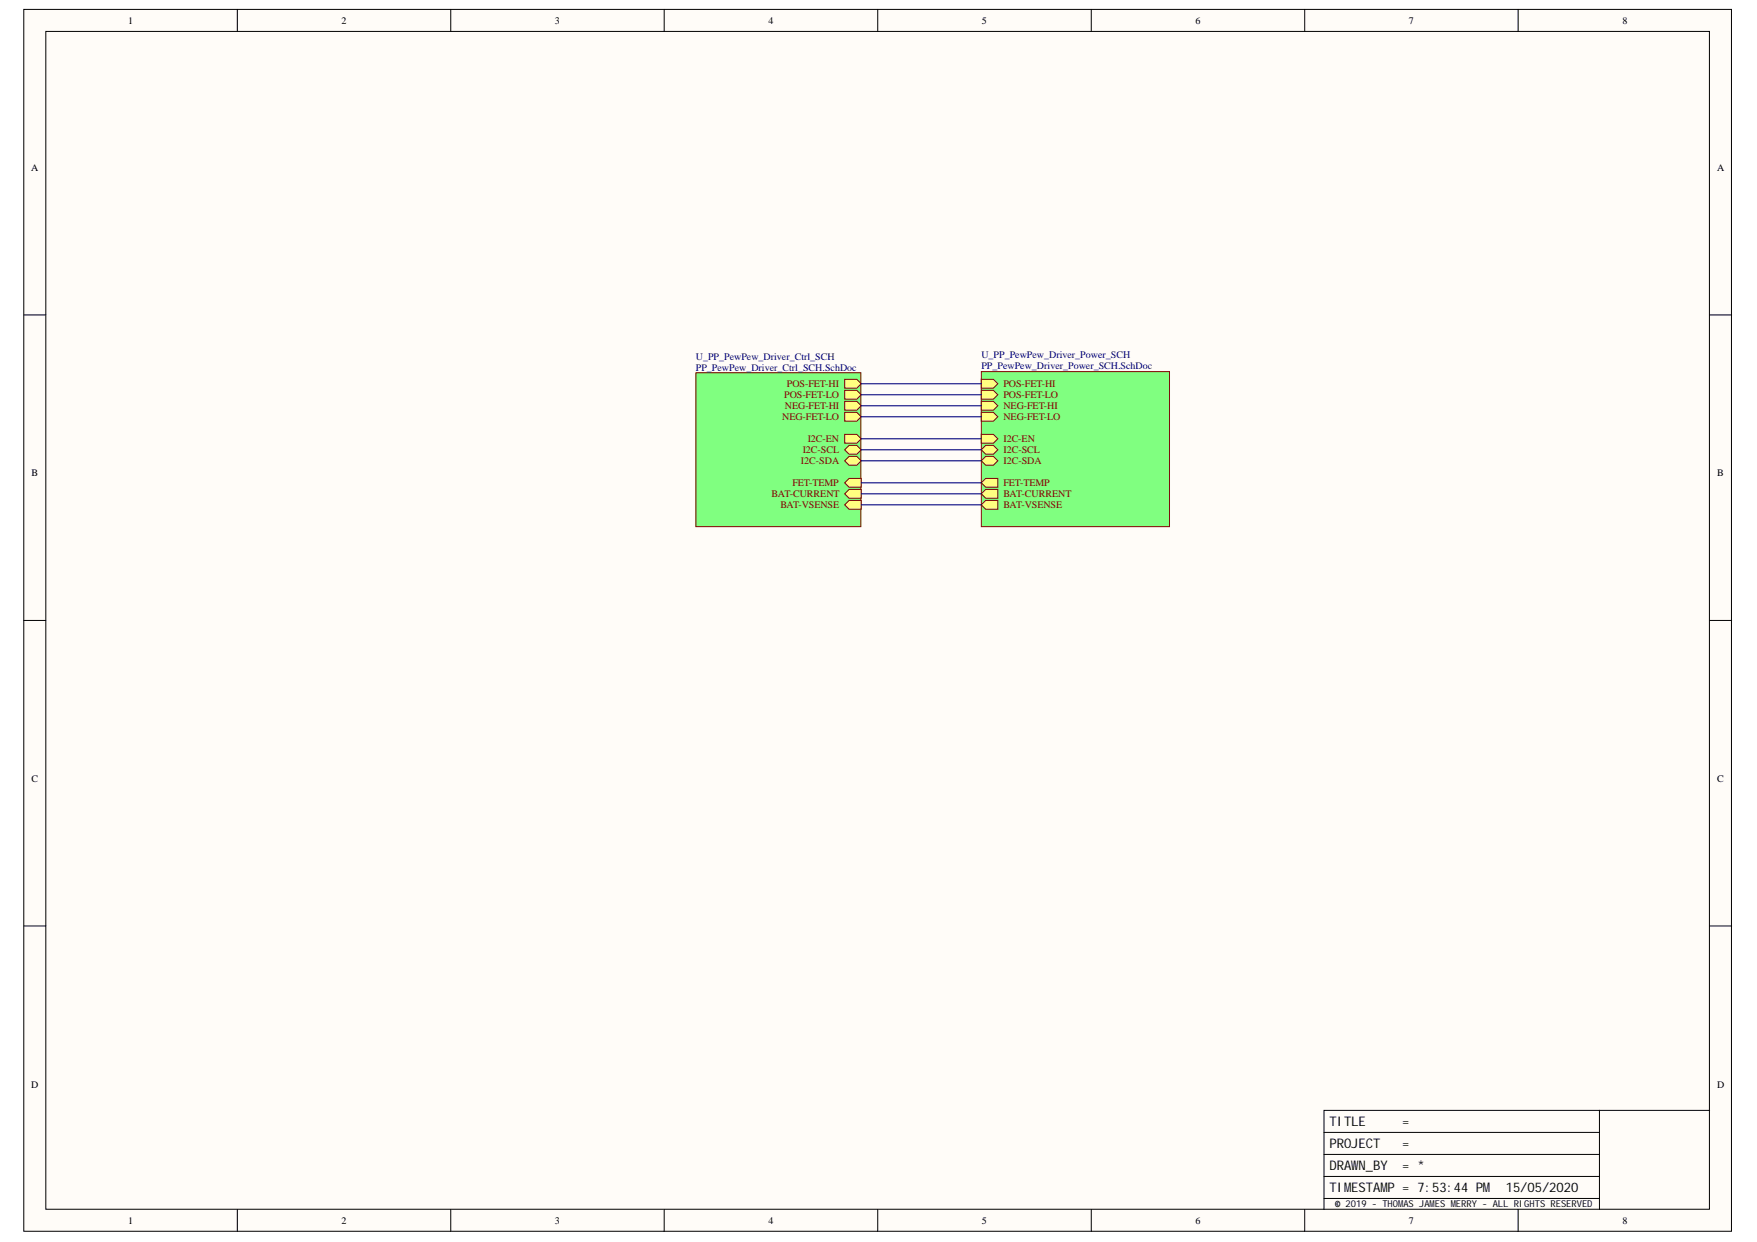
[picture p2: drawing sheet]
<svg xmlns="http://www.w3.org/2000/svg" width="297mm" height="210mm" viewBox="0 0 297 210" stroke-linecap="round" stroke-linejoin="round" font-family="sans-serif">
<g fill="#fffcf8" stroke="#000" stroke-width=".17">
<path d="M4 1.6h288.7v206.5h-288.7z"/>
<path d="M7.7 5.3h281.3v199.1h-281.3z"/>
</g>
<g fill="none" stroke="#000" stroke-width=".17">
<path d="M40.1 1.6v3.7M76.2 1.6v3.7M112.3 1.6v3.7M148.4 1.6v3.7M184.5 1.6v3.7M220.6 1.6v3.7M256.7 1.6v3.7M4 53.2h3.7M289 53.2h3.8M4 104.9h3.7M289 104.9h3.8M4 156.5h3.7"/>
<path d="M289 156.5h3.8M223.8 191.4h46.6M223.8 195.1h46.6M223.8 198.8h46.6M270.4 187.7h-46.6v16.7M289 187.7h-18.6v16.7M40.1 204.4v3.7M76.2 204.4v3.7M112.3 204.4v3.7M148.4 204.4v3.7M184.5 204.4v3.7M220.6 204.4v3.7"/>
<path d="M223.8 202.5h46.6M256.7 204.4v3.7"/>
</g>
<path d="M165.9 62.8h31.8v26.2h-31.8z" fill="#80ff80" stroke="#800000" stroke-width=".17"/>
<path d="M165.9 64.1h2l.8 .8-.8 .7h-2z" fill-rule="evenodd" fill="#ffff80"/>
<path d="M165.9 64.1h2l.8 .8-.8 .7h-2z" fill="none" stroke="#800000" stroke-width=".17"/>
<path d="M165.9 66h2l.8 .7-.8 .8h-2z" fill-rule="evenodd" fill="#ffff80"/>
<path d="M165.9 66h2l.8 .7-.8 .8h-2z" fill="none" stroke="#800000" stroke-width=".17"/>
<path d="M165.9 67.8h2l.8 .8-.8 .7h-2z" fill-rule="evenodd" fill="#ffff80"/>
<path d="M165.9 67.8h2l.8 .8-.8 .7h-2z" fill="none" stroke="#800000" stroke-width=".17"/>
<path d="M165.9 69.7h2l.8 .7-.8 .8h-2z" fill-rule="evenodd" fill="#ffff80"/>
<path d="M165.9 69.7h2l.8 .7-.8 .8h-2z" fill="none" stroke="#800000" stroke-width=".17"/>
<path d="M165.9 81.6l.7-.7h2.1v1.4h-2.1z" fill-rule="evenodd" fill="#ffff80"/>
<path d="M165.9 81.6l.7-.7h2.1v1.4h-2.1z" fill="none" stroke="#800000" stroke-width=".17"/>
<path d="M165.9 85.3l.7-.7h2.1v1.5h-2.1z" fill-rule="evenodd" fill="#ffff80"/>
<path d="M165.9 85.3l.7-.7h2.1v1.5h-2.1z" fill="none" stroke="#800000" stroke-width=".17"/>
<path d="M165.9 73.4h2l.8 .8-.8 .7h-2z" fill-rule="evenodd" fill="#ffff80"/>
<path d="M165.9 73.4h2l.8 .8-.8 .7h-2z" fill="none" stroke="#800000" stroke-width=".17"/>
<path d="M165.9 76l.7-.7h1.3l.8 .7-.8 .8h-1.3z" fill-rule="evenodd" fill="#ffff80"/>
<path d="M165.9 76l.7-.7h1.3l.8 .7-.8 .8h-1.3z" fill="none" stroke="#800000" stroke-width=".17"/>
<path d="M165.9 77.9l.7-.8h1.3l.8 .8-.8 .7h-1.3z" fill-rule="evenodd" fill="#ffff80"/>
<path d="M165.9 77.9l.7-.8h1.3l.8 .8-.8 .7h-1.3z" fill="none" stroke="#800000" stroke-width=".17"/>
<path d="M165.9 83.5l.7-.8h2.1v1.5h-2.1z" fill-rule="evenodd" fill="#ffff80"/>
<path d="M165.9 83.5l.7-.8h2.1v1.5h-2.1z" fill="none" stroke="#800000" stroke-width=".17"/>
<path d="M117.7 63h27.8v26h-27.8z" fill="#80ff80" stroke="#800000" stroke-width=".17"/>
<path d="M142.8 64.1h2l.8 .8-.8 .7h-2z" fill-rule="evenodd" fill="#ffff80"/>
<path d="M142.8 64.1h2l.8 .8-.8 .7h-2z" fill="none" stroke="#800000" stroke-width=".17"/>
<path d="M142.8 66h2l.8 .7-.8 .8h-2z" fill-rule="evenodd" fill="#ffff80"/>
<path d="M142.8 66h2l.8 .7-.8 .8h-2z" fill="none" stroke="#800000" stroke-width=".17"/>
<path d="M142.8 67.8h2l.8 .8-.8 .7h-2z" fill-rule="evenodd" fill="#ffff80"/>
<path d="M142.8 67.8h2l.8 .8-.8 .7h-2z" fill="none" stroke="#800000" stroke-width=".17"/>
<path d="M142.8 69.7h2l.8 .7-.8 .8h-2z" fill-rule="evenodd" fill="#ffff80"/>
<path d="M142.8 69.7h2l.8 .7-.8 .8h-2z" fill="none" stroke="#800000" stroke-width=".17"/>
<path d="M142.8 73.4h2l.8 .8-.8 .7h-2z" fill-rule="evenodd" fill="#ffff80"/>
<path d="M142.8 73.4h2l.8 .8-.8 .7h-2z" fill="none" stroke="#800000" stroke-width=".17"/>
<path d="M142.8 76l.7-.7h1.3l.8 .7-.8 .8h-1.3z" fill-rule="evenodd" fill="#ffff80"/>
<path d="M142.8 76l.7-.7h1.3l.8 .7-.8 .8h-1.3z" fill="none" stroke="#800000" stroke-width=".17"/>
<path d="M142.8 77.9l.7-.8h1.3l.8 .8-.8 .7h-1.3z" fill-rule="evenodd" fill="#ffff80"/>
<path d="M142.8 77.9l.7-.8h1.3l.8 .8-.8 .7h-1.3z" fill="none" stroke="#800000" stroke-width=".17"/>
<path d="M142.8 81.6l.7-.7h2.1v1.4h-2.1z" fill-rule="evenodd" fill="#ffff80"/>
<path d="M142.8 81.6l.7-.7h2.1v1.4h-2.1z" fill="none" stroke="#800000" stroke-width=".17"/>
<path d="M142.8 85.3l.7-.7h2.1v1.5h-2.1z" fill-rule="evenodd" fill="#ffff80"/>
<path d="M142.8 85.3l.7-.7h2.1v1.5h-2.1z" fill="none" stroke="#800000" stroke-width=".17"/>
<path d="M142.8 83.5l.7-.8h2.1v1.5h-2.1z" fill-rule="evenodd" fill="#ffff80"/>
<path d="M142.8 83.5l.7-.8h2.1v1.5h-2.1z" fill="none" stroke="#800000" stroke-width=".17"/>
<path d="M145.6 64.9h20.3M145.6 66.7h20.3M145.6 68.6h20.3M145.6 70.4h20.3M145.6 74.2h20.3M145.6 76h20.3M145.6 77.9h20.3M145.6 81.6h20.3M145.6 85.3h20.3M145.6 83.5h20.3" fill="none" stroke="#000080" stroke-width=".19"/>
<g font-size="2.2" fill="#080d02">
<text x="224.8" y="190.2">TITLE</text>
<text x="237" y="190.2">=</text>
<text x="224.8" y="194">PROJECT</text>
<text x="224.8" y="197.7">DRAWN_BY</text>
<text x="237" y="194">=</text>
<text x="237" y="197.7">= *</text>
<text x="224.8" y="201.4">TIMESTAMP = 7:53:44 PM</text>
<text x="254.6" y="201.4">15/05/2020</text>
</g>
<g font-size="1.7">
<text x="21.7" y="4">1</text>
<text x="57.7" y="4">2</text>
<text x="93.8" y="4">3</text>
<text x="129.9" y="4">4</text>
<text x="166" y="4">5</text>
<text x="202.1" y="4">6</text>
<text x="238.2" y="4">7</text>
<text x="274.3" y="4">8</text>
<text x="5.3" y="28.9">A</text>
<text x="290.3" y="28.9">A</text>
<text x="5.3" y="80.5">B</text>
<text x="290.3" y="80.5">B</text>
<text x="5.3" y="132.2">C</text>
<text x="290.3" y="132.2">C</text>
<text x="5.3" y="183.8">D</text>
<text x="290.3" y="183.8">D</text>
<text x="21.7" y="206.8">1</text>
<text x="57.7" y="206.8">2</text>
<text x="93.8" y="206.8">3</text>
<text x="129.9" y="206.8">4</text>
<text x="166" y="206.8">5</text>
<text x="202.1" y="206.8">6</text>
<text x="238.2" y="206.8">7</text>
<text x="274.3" y="206.8">8</text>
</g>
<g font-size="1.7" fill="#000080">
<text x="117.6" y="60.8">U_PP_PewPew_Driver_Ctrl_SCH</text>
<text x="117.6" y="62.6">PP_PewPew_Driver_Ctrl_SCH.SchDoc</text>
<text x="165.9" y="60.6">U_PP_PewPew_Driver_Power_SCH</text>
<text x="165.9" y="62.4">PP_PewPew_Driver_Power_SCH.SchDoc</text>
</g>
<g font-size="1.7" fill="#800000">
<text x="133" y="65.4">POS-FET-HI</text>
<text x="169.6" y="65.4">POS-FET-HI</text>
<text x="132.2" y="71">NEG-FET-LO</text>
<text x="132.6" y="67.3">POS-FET-LO</text>
<text x="132.7" y="69.2">NEG-FET-HI</text>
<text x="169.6" y="67.3">POS-FET-LO</text>
<text x="169.6" y="69.2">NEG-FET-HI</text>
<text x="169.6" y="71">NEG-FET-LO</text>
<text x="135.7" y="76.6">I2C-SCL</text>
<text x="136.5" y="74.7">I2C-EN</text>
<text x="169.6" y="74.7">I2C-EN</text>
<text x="169.6" y="76.6">I2C-SCL</text>
<text x="134" y="82.2">FET-TEMP</text>
<text x="135.4" y="78.5">I2C-SDA</text>
<text x="169.6" y="82.2">FET-TEMP</text>
<text x="169.6" y="78.5">I2C-SDA</text>
<text x="130.5" y="84">BAT-CURRENT</text>
<text x="131.9" y="85.9">BAT-VSENSE</text>
<text x="169.6" y="85.9">BAT-VSENSE</text>
<text x="169.6" y="84">BAT-CURRENT</text>
</g>
<text font-size="1.6" fill="#080d02" x="225.7" y="204">© 2019 - THOMAS JAMES MERRY - ALL RIGHTS RESERVED</text>
</svg>
